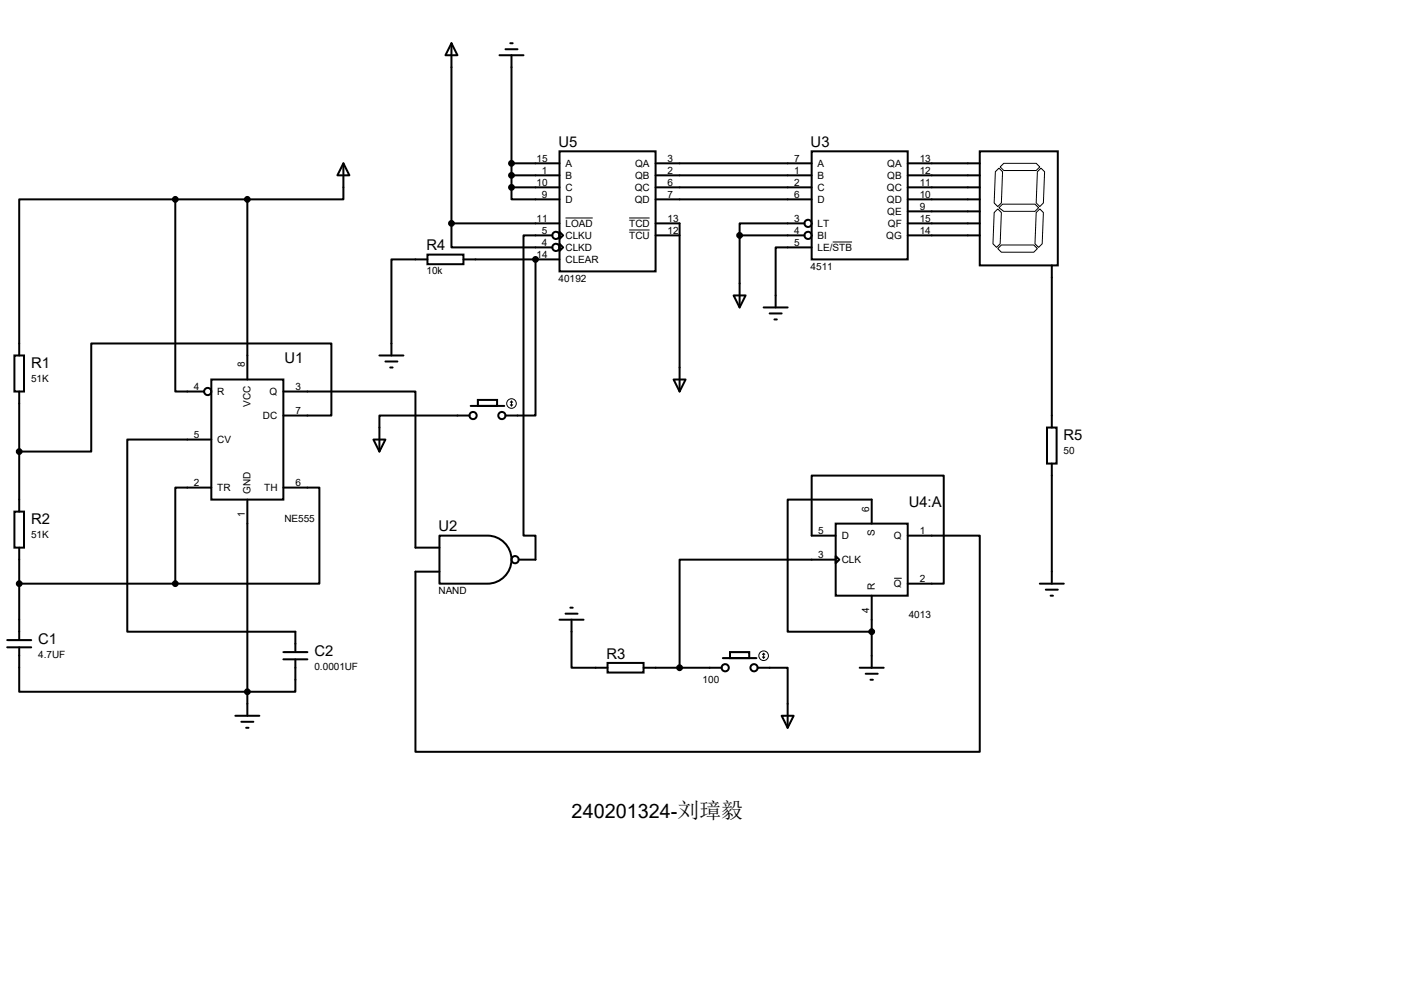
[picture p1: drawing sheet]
<svg xmlns="http://www.w3.org/2000/svg" width="297mm" height="210mm" viewBox="0 0 297 210" stroke-linecap="round" stroke-linejoin="round" font-family="sans-serif">
<g fill="none" stroke="#000" stroke-width=".42">
<path d="M95.5 9.1l1.3 2.6h-2.6zM95.5 9.1v38.1M105.7 11.7h5M106.9 10.4h2.6M107.9 9.1h.6M108.2 11.7v27.9M72.6 34.5l1.3 2.6h-2.5zM72.6 34.5v7.7h-20.3M108.2 39.6v2.6h10.2M108.2 34.5h10.2M108.2 37.1h10.2M108.2 39.6h10.2"/>
<path d="M118.4 32h20.3v25.4h-20.3zM138.7 34.5h33M138.7 37.1h33M138.7 39.6h33M171.7 32h20.3v22.9h-20.3zM192 34.5h15.3M192 37.1h15.3M192 39.6h15.3M207.3 32h16.5v24.1h-16.5zM37.1 42.2h-33v33M37.1 42.2v40.6h6.1M37.1 42.2h15.2"/>
<path d="M52.3 42.2v38.1M90.4 53.8h7.6v2.1h-7.6zM90.4 54.9h-7.6v20.3M95.5 47.2v5.1h21.3M95.5 47.2h22.9M98 54.9h20.4M113.3 54.9v33h-6.4M116.8 49.8h-6.1v63.5h2.6v5.1h-3.6M118.4 49l.7 .8-.7 .7zM118.4 51.6l.7 .7-.7 .8zM138.7 42.2h33M138.7 47.2h5.1v35.6"/>
<path d="M138.7 49.8h5.1M156.5 49.8h13.7M156.5 49.8v15.2M170.2 47.2h-13.7v2.6M171.7 52.3h-7.6v12.7M192 42.2h15.3M192 44.7h15.3M192 47.2h15.3M192 49.8h15.3M222.5 56.1v34.3M3 75.2h2.1v7.6h-2.1zM80.3 75.2h5"/>
<path d="M81.5 76.5h2.6M82.5 77.7h.6M155.2 62.5h2.5l-1.2 2.5zM161.5 65h5.1M162.8 66.3h2.6M163.8 67.6h.5M4.1 82.8v25.4M44.7 80.3h15.2v25.4h-15.2zM44.7 93h-17.8v40.6h35.6v4.3M59.9 87.9h10.2v-15.3h-50.8v22.9h-15.2M59.9 82.8h28v33h5.1M79 93h2.5l-1.2 2.5z"/>
<path d="M99.3 87.9h-19v7.6M99.6 85.9h7.1M101.1 84.6h4.1v1.3h-4.1zM142.5 80.3h2.5l-1.2 2.5zM221.5 90.4h2v7.6h-2zM222.5 98v25.4M3 108.2h2.1v7.6h-2.1zM4.1 115.8v19.6M44.7 103.1h-7.6v20.3M52.3 105.7v45.7M59.9 103.1h7.7v20.3h-30.5M93 113.3h10.1a5.1 5.1 0 0 1 5.1 5.1 5.1 5.1 0 0 1-5.1 5h-10.1z"/>
<path d="M176.8 110.7h15.2v15.3h-15.2zM176.8 117.6l.7 .8-.7 .7zM176.8 113.3h-5.1v-12.7h27.9v22.8h-7.6M176.8 118.4h-33v22.8M184.4 110.7v-5h-17.8v27.9h17.8M192 113.3h15.3v45.7h-119.4v-38.1h5.1M1.5 136.9h5.1M1.5 135.4h5.1M4.1 136.9v9.4h58.4v-6.9M4.1 123.4h33M59.9 139.4h5.1M59.9 137.9h5.1"/>
<path d="M118.4 131.1h5M119.6 129.8h2.6M120.6 128.5h.6M120.9 131.1v10.1h7.6M152.9 139.2h7.1M154.4 137.9h4.1v1.3h-4.1zM184.4 126v15.2M220 123.4h5M221.2 124.7h2.6M222.2 126h.6M49.8 151.4h5.1M51.1 152.7h2.5"/>
<path d="M52.1 153.9h.5M128.5 140.2h7.6v2h-7.6zM136.1 141.2h16.6M160.3 141.2h6.3v12.7M165.4 151.4h2.5l-1.3 2.5zM181.9 141.2h5M183.1 142.5h2.6M184.1 143.8h.6"/>
<circle cx="117.6" cy="49.8" r=".76"/>
<circle cx="117.6" cy="52.3" r=".76"/>
<circle cx="170.9" cy="47.2" r=".76"/>
<circle cx="170.9" cy="49.8" r=".76"/>
<circle cx="43.9" cy="82.8" r=".76"/>
<circle cx="100.1" cy="87.9" r=".76"/>
<circle cx="106.2" cy="87.9" r=".76"/>
<circle cx="109" cy="118.4" r=".76"/>
<circle cx="153.4" cy="141.2" r=".76"/>
<circle cx="159.5" cy="141.2" r=".76"/>
</g>
<circle cx="113.3" cy="54.9" r=".21" fill="#000"/>
<g fill="none" stroke="#000" stroke-width=".21">
<path d="M211.3 35.6l.8 .7-.3 6.6-.7 .8-.8-.8 .3-6.6zM211.6 35.3l.7-.8h6.9l.8 .8-.8 .8h-6.9zM219.5 36.3l.7-.7 .8 .7-.3 6.6-.7 .8-.8-.8zM119.6 46.1h5.8M133.1 46.1h4.3M133.1 48.6h4.3M176.1 51.2h4.2M210.3 45l.8-.8 .7 .8-.2 6.6-.8 .7-.7-.7zM211.1 52.6l.7-.8h6.9l.8 .8-.8 .7h-6.9zM211.3 43.9l.8-.7h6.8l.8 .7-.8 .8h-6.6zM219.2 45l.8-.8 .7 .8-.2 6.6-.8 .7-.8-.7zM107.9 85.6l.3 .3"/>
<path d="M108.2 84.8v1.1M108.2 84.8l-.3 .3M108.2 84.8l.3 .3M108.5 85.6l-.3 .3M161.3 138.9l.2 .3M161.5 138.2v1M161.5 138.2l-.2 .2M161.5 138.2l.3 .2M161.8 138.9l-.3 .3M189.1 122.3h1.7"/>
<circle cx="108.2" cy="85.3" r="1.02"/>
<circle cx="161.5" cy="138.7" r="1.02"/>
</g>
<g fill="#000" stroke="#000" stroke-width=".42">
<circle cx="108.2" cy="39.6" r=".51"/>
<circle cx="108.2" cy="34.5" r=".51"/>
<circle cx="108.2" cy="37.1" r=".51"/>
<circle cx="37.1" cy="42.2" r=".51"/>
<circle cx="52.3" cy="42.2" r=".51"/>
<circle cx="95.5" cy="47.2" r=".51"/>
<circle cx="113.3" cy="54.9" r=".51"/>
<circle cx="156.5" cy="49.8" r=".51"/>
<circle cx="4.1" cy="95.5" r=".51"/>
<circle cx="4.1" cy="123.4" r=".51"/>
<circle cx="37.1" cy="123.4" r=".51"/>
<circle cx="184.4" cy="133.6" r=".51"/>
<circle cx="52.3" cy="146.3" r=".51"/>
<circle cx="143.8" cy="141.2" r=".51"/>
</g>
<text font-size="4.2" x="120.9" y="173">240201324-刘璋毅</text>
<g font-size="3.1">
<text x="118.2" y="31.1">U5</text>
<text x="171.5" y="31.1">U3</text>
<text x="90.2" y="53">R4</text>
<text x="6.6" y="77.8">R1</text>
<text x="60.2" y="76.8">U1</text>
<text x="225" y="93">R5</text>
<text x="192.2" y="107.3">U4:A</text>
<text x="6.6" y="110.8">R2</text>
<text x="92.8" y="112.4">U2</text>
<text x="8.1" y="136.2">C1</text>
<text x="66.5" y="138.8">C2</text>
<text x="128.3" y="139.3">R3</text>
</g>
<g font-size="2.1">
<text x="113.5" y="34.2">15</text>
<text x="119.6" y="35.3">A</text>
<text x="134.4" y="35.3">QA</text>
<text x="141.2" y="34.2">3</text>
<text x="168" y="34.2">7</text>
<text x="173" y="35.3">A</text>
<text x="187.7" y="35.3">QA</text>
<text x="194.6" y="34.2">13</text>
<text x="113.5" y="39.2">10</text>
<text x="114.6" y="36.7">1</text>
<text x="114.6" y="41.8">9</text>
<text x="119.6" y="37.8">B</text>
<text x="119.6" y="40.4">C</text>
<text x="134.3" y="40.4">QC</text>
<text x="134.4" y="37.8">QB</text>
<text x="141.2" y="36.7">2</text>
<text x="141.2" y="39.2">6</text>
<text x="141.2" y="41.8">7</text>
<text x="168" y="36.7">1</text>
<text x="168" y="39.2">2</text>
<text x="168" y="41.8">6</text>
<text x="173" y="37.8">B</text>
<text x="173" y="40.4">C</text>
<text x="187.6" y="40.4">QC</text>
<text x="187.7" y="37.8">QB</text>
<text x="194.6" y="36.7">12</text>
<text x="194.6" y="39.2">11</text>
<text x="194.6" y="41.8">10</text>
<text x="113.5" y="46.9">11</text>
<text x="119.6" y="42.9">D</text>
<text x="134.3" y="42.9">QD</text>
<text x="141.2" y="46.9">13</text>
<text x="168" y="46.9">3</text>
<text x="173" y="42.9">D</text>
<text x="187.6" y="42.9">QD</text>
<text x="187.7" y="45.5">QE</text>
<text x="194.6" y="44.3">9</text>
<text x="194.6" y="46.9">15</text>
<text x="114.6" y="49.4">5</text>
<text x="114.6" y="51.9">4</text>
<text x="119.6" y="48">LOAD</text>
<text x="119.6" y="50.5">CLKU</text>
<text x="119.6" y="53.1">CLKD</text>
<text x="133.1" y="48">TCD</text>
<text x="133.1" y="50.5">TCU</text>
<text x="141.2" y="49.4">12</text>
<text x="168" y="49.4">4</text>
<text x="168" y="51.9">5</text>
<text x="173" y="48">LT</text>
<text x="173" y="50.5">BI</text>
<text x="173" y="53.1">LE/STB</text>
<text x="187.5" y="50.5">QG</text>
<text x="187.8" y="48">QF</text>
<text x="194.6" y="49.4">14</text>
<text x="90.2" y="58">10k</text>
<text x="113.5" y="54.5">14</text>
<text x="118.2" y="59.6">40192</text>
<text x="119.6" y="55.6">CLEAR</text>
<text x="171.5" y="57">4511</text>
<text x="51.8" y="77.7" transform="rotate(-90 51.8 77.7)">8</text>
<text x="6.6" y="80.7">51K</text>
<text x="41" y="82.4">4</text>
<text x="46" y="83.6">R</text>
<text x="57" y="83.6">Q</text>
<text x="62.5" y="82.4">3</text>
<text x="53" y="86" transform="rotate(-90 53 86)">VCC</text>
<text x="55.6" y="88.6">DC</text>
<text x="62.5" y="87.5">7</text>
<text x="41" y="92.6">5</text>
<text x="46" y="93.7">CV</text>
<text x="225" y="96">50</text>
<text x="41" y="102.7">2</text>
<text x="46" y="103.9">TR</text>
<text x="53" y="104.4" transform="rotate(-90 53 104.4)">GND</text>
<text x="55.9" y="103.9">TH</text>
<text x="62.5" y="102.7">6</text>
<text x="6.6" y="113.7">51K</text>
<text x="51.8" y="109.4" transform="rotate(-90 51.8 109.4)">1</text>
<text x="60.2" y="110.4">NE555</text>
<text x="173.1" y="112.9">5</text>
<text x="183.9" y="108.2" transform="rotate(-90 183.9 108.2)">6</text>
<text x="185.1" y="113.4" transform="rotate(-90 185.1 113.4)">S</text>
<text x="194.6" y="112.9">1</text>
<text x="173.1" y="118">3</text>
<text x="178.1" y="114">D</text>
<text x="178.1" y="119.1">CLK</text>
<text x="189.1" y="114">Q</text>
<text x="92.8" y="125.6">NAND</text>
<text x="185.1" y="124.7" transform="rotate(-90 185.1 124.7)">R</text>
<text x="189.1" y="124.2">Q</text>
<text x="194.6" y="123.1">2</text>
<text x="183.9" y="129.7" transform="rotate(-90 183.9 129.7)">4</text>
<text x="192.2" y="130.7">4013</text>
<text x="8.1" y="139.1">4.7UF</text>
<text x="66.5" y="141.7">0.0001UF</text>
<text x="148.6" y="144.4">100</text>
</g>
</svg>
